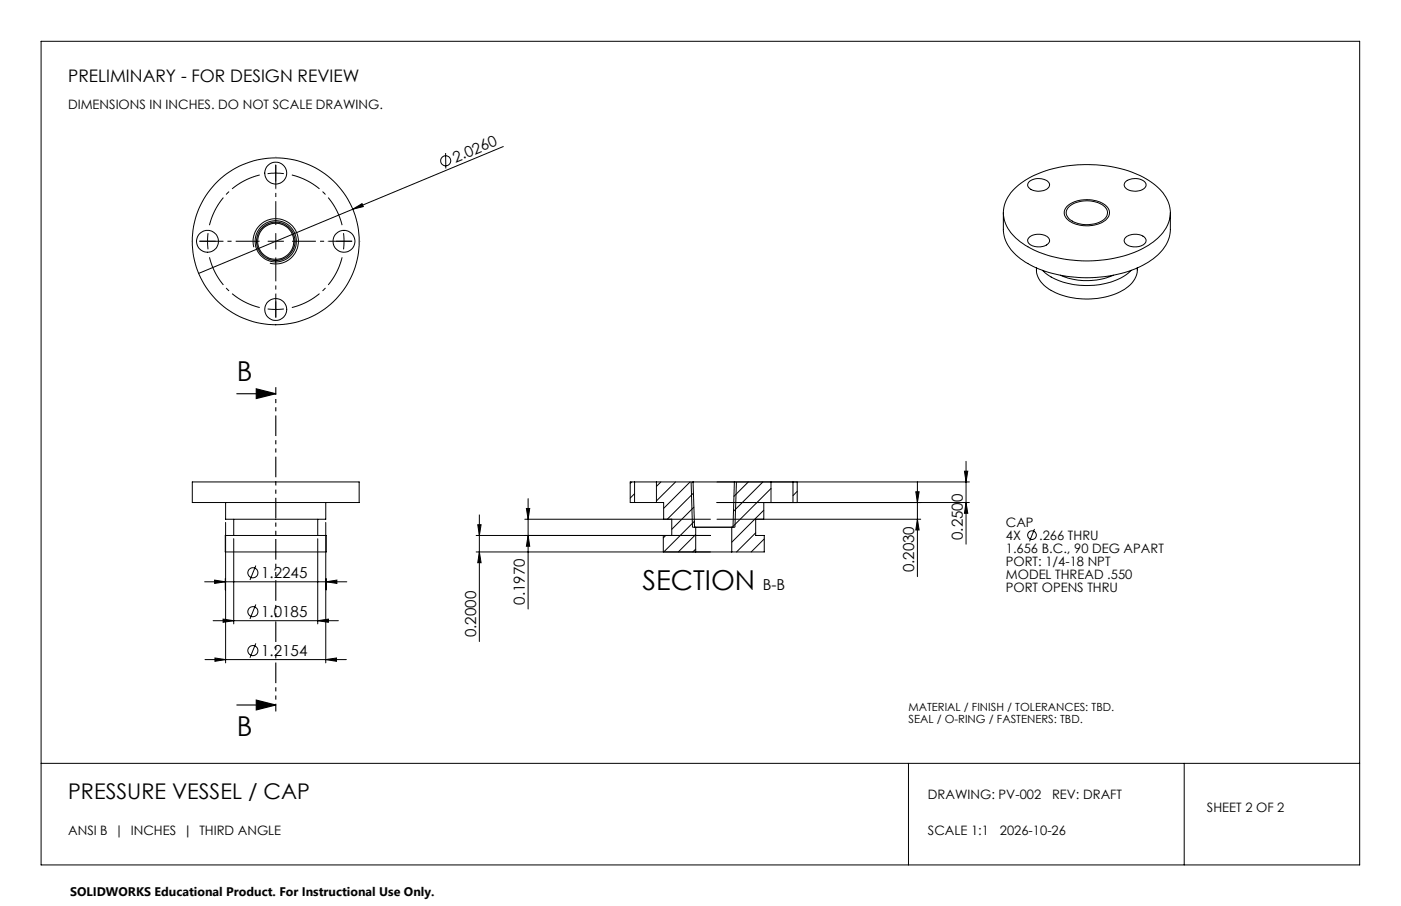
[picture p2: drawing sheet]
<svg xmlns="http://www.w3.org/2000/svg" width="432mm" height="279mm" viewBox="0 0 432 279" stroke-linecap="round" stroke-linejoin="round" font-family="sans-serif">
<g fill="none" stroke="#000" stroke-width=".31">
<path d="M12.7 12.7h406.4v254h-406.4zM82.5 53.6l2.2-.2 2.8 .2M85 50.9v5M137.3 47.2l.1 4.8M155.1 45.2l-46.4 19.3M312.6 58.3a31.7 31.7 0 0 1 21.8-7.5 33.3 33.3 0 0 1 22.4 6.9 9.7 9.7 0 0 1 1.1 14.7 28.2 28.2 0 0 1-17.8 7.8 37.8 37.8 0 0 1-24.9-5.1 11.5 11.5 0 0 1-5.9-10.5 11 11 0 0 1 3.3-6.3zM317.3 55.9a4.7 4.7 0 0 1 6.1 .6 1.98 1.98 0 0 1-2.2 2.3 3.7 3.7 0 0 1-4.5-1.7zM347 56a4.5 4.5 0 0 1 6.2 .6 2.13 2.13 0 0 1-2.4 2.3 3.6 3.6 0 0 1-4.3-1.7l.1-.7zM78.2 76.2a7 7 0 0 1 6.2-8.7 7 7 0 0 1 7.5 7.5 7 7 0 0 1-8.7 6.2M108.7 64.5l2.9-1.7 .4 .9zM108.7 64.5l-47.5 19.8M309.2 65.6v5.2a11.8 11.8 0 0 0 6 9.5 38.1 38.1 0 0 0 26.1 4.9 26.9 26.9 0 0 0 17.1-8.3 10.1 10.1 0 0 0 2.3-6.1v-5.2"/>
<path d="M317 73.4a4.7 4.7 0 0 1 6.3 .1 1.83 1.83 0 0 1-1.8 2.5l-.4 .1a3.6 3.6 0 0 1-4.3-1.7zM328.9 63.6a9.9 9.9 0 0 1 12.4 .3 2.92 2.92 0 0 1-1.4 4.6 10.1 10.1 0 0 1-11.1-1.1 2.64 2.64 0 0 1 .1-3.8zM329.4 63.9a9 9 0 0 1 11.3 .1 2.7 2.7 0 0 1-1.3 4.3 9.1 9.1 0 0 1-10.2-1.2 2.31 2.31 0 0 1 .2-3.2zM346.9 73.3a4.6 4.6 0 0 1 6.2 .4 1.98 1.98 0 0 1-2.1 2.3 3.7 3.7 0 0 1-4.5-1.7zM319.4 82.6a7.8 7.8 0 0 0 5.3 7.3 23.8 23.8 0 0 0 22.5-1.1 7 7 0 0 0 3.3-6.2M321.3 83.4a20.2 20.2 0 0 0 15.9 4.6 18.3 18.3 0 0 0 11.5-4.6M326.8 84.9a20.9 20.9 0 0 0 16.3 0M59.3 148.6h51.4v6.4h-51.4zM69.5 155v5.1h30.9v-5.1M147.7 158.8v39M162.2 156.8h1.1l-.5 3.3zM162.8 153.8v34"/>
<path d="M194.7 148.6l-.5 .5M195.6 148.6h6.7M195.6 155h6.7M195.6 152.3l-1.4 1.3M195.6 148.6v6.4M195.6 148.6h-1.4v6.4h1.4M202.3 148.6h11.3M202.3 155h2.2v5.1M202.3 148.6v6.4M203.7 148.6l-1.4 1.4M208.2 148.6l-5.9 5.9M212.7 148.6l-8.2 8.2"/>
<path d="M213 148.6l.4 14h13.1l.5-14M213.6 148.6h12.7l-.4 14M213.6 148.6l.5 14M213.7 152.1l-8 8M213.9 156.4l-6.9 6.8M221 148.6h77.8M221 155h77.8M230.6 148.6l-4.4 4.5M235.1 148.6l-9 9.1M235.4 157.3l-9.9 9.9M235.4 155v5.1M237.6 148.6h6.8v6.4h-6.8z"/>
<path d="M237.6 150.6l-11.7 11.7M245.7 151.5l-1.3 1.4M245.7 148.6v6.4M282.3 151.7h1l-.5 3.3zM282.8 148.6v29.2M297.3 145.3h1l-.6 3.3zM297.7 155l.6 3.3h-1zM297.7 142.3v25.5M63.1 179.4h43.8M66.1 178.9l3.3 .5-3.3 .5zM69.4 165.1h31.1v5.1h-31.1zM69.4 178.4v3.5"/>
<path d="M69.5 161.1v43.3M72 160.1v5M72 166.1v26.3M78.8 174.4l-1.8 4.5M97.9 160.1v5M97.9 166.1v26.3M100.4 161.1v43.3M100.5 179.4l3.3-.5v1zM100.5 178.4v3.5M146.8 170.2h72.2M146.8 165.1h72.2M147.2 161.8h1.1l-.6 3.3z"/>
<path d="M147.7 170.2l.6 3.3h-1.1zM161.7 160.1h57.3M162.8 165.1l.5 3.4h-1.1zM204.4 165.1v5.1M205.2 165.1l-.8 .8M207 160.1v5M214 160.8l-9.4 9.4M214.4 162.6h11.1v7.6h-11.1zM214.4 164.9l-5.3 5.3M214.4 169.3l-.9 .9M221 160.1h62.8M225.7 162.6l-.2 .1"/>
<path d="M232.9 164.3l-5.9 5.9M232.9 160.1v5h2.6v5.1h-10M235.5 166.2l-4 4M282.8 160.1l.5 3.3h-1zM318.8 163.1l-1.5 3.8M65.7 191.4h38.6M68.8 190.9l3.2 .5-3.2 .5zM78.8 186.4l-1.8 4.5M78.8 198.4l-1.8 4.4M97.9 191.4l3.3-.5v1zM63.2 203.4h43.6M66.3 202.9l3.2 .5-3.2 .5z"/>
<path d="M100.4 203.4l3.3-.5v1zM12.7 235.4h406.4M280 235.4v31.3M365 235.4v31.3"/>
<circle cx="85" cy="53.4" r="3.4"/>
<circle cx="137.4" cy="49.6" r="1.55"/>
<circle cx="63.9" cy="74.4" r="3.4"/>
<circle cx="85" cy="74.4" r="5.6"/>
<circle cx="85" cy="74.4" r="25.7"/>
<circle cx="85" cy="74.4" r="5.9"/>
<circle cx="85" cy="74.4" r="6.4"/>
<circle cx="106" cy="74.4" r="3.4"/>
<circle cx="85" cy="95.4" r="3.4"/>
<circle cx="78" cy="176.6" r="1.56"/>
<circle cx="318.1" cy="165" r="1.34"/>
<circle cx="78" cy="188.6" r="1.56"/>
<circle cx="78" cy="200.6" r="1.56"/>
</g>
<path d="M79 119.9l6 1.5-6 1.5zM73 121.4h12M73 217.4h12M79 215.9l6 1.5-6 1.5z" fill="none" stroke="#000" stroke-width=".35"/>
<g fill="none" stroke="#000" stroke-width=".31" stroke-dasharray="15.2 1.3 1.3 1.3" stroke-linecap="butt">
<path d="M85 48.4v-.1M59 74.4h-.1M64 74.4l.1 2.5M64 74.4l.1-2.5M64 74.4h-2.5M64 74.4h2.5M85 74.4v-2.5M85 74.4h-2.5M85 74.4v2.5M85 74.4h2.5M106 74.4l-.1-2.5M106 74.4l-.1 2.5"/>
<path d="M106 74.4h2.5M106 74.4h-2.5M111 74.4h.1M85 95.4l2.5-.1M85 95.4l-2.5-.1M85 95.4v2.5M85 95.4v-2.5M85 100.4v.1"/>
</g>
<path d="M80 54a21 21 0 0 0-15.4 15.4M64.6 79.4a21 21 0 0 0 15.4 15.4M105.4 69.4a21 21 0 0 0-15.4-15.4M90 94.8a21 21 0 0 0 15.4-15.4" fill="none" stroke="#000" stroke-width=".31" stroke-dasharray="15.2 1.3 1.3 1.3" stroke-dashoffset="5.6" stroke-linecap="butt"/>
<path d="M85 219.4v-100" fill="none" stroke="#000" stroke-width=".35" stroke-dasharray="6.3 1.3 1.3 1.3 1.3 1.3" stroke-dashoffset="4" stroke-linecap="butt"/>
<path d="M80 74.4h-18.5M85 69.4v-18.5M85 79.4v18.5M90 74.4h18.5" fill="none" stroke="#000" stroke-width=".31" stroke-dasharray="15.2 1.3 1.3 1.3" stroke-dashoffset="7.9" stroke-linecap="butt"/>
<g fill="#000">
<path d="M108.7 64.5l2.9-1.7 .4 .9z"/>
<path d="M66.1 178.9l3.3 .5-3.3 .5zM100.5 179.4l3.3-.5v1zM68.8 190.9l3.2 .5-3.2 .5zM97.9 191.4l3.3-.5v1zM66.3 202.9l3.2 .5-3.2 .5zM100.4 203.4l3.3-.5v1z"/>
<path d="M147.7 170.2l.6 3.3h-1.1zM147.2 161.8h1.1l-.6 3.3zM162.8 165.1l.5 3.4h-1.1zM162.2 156.8h1.1l-.5 3.3zM282.8 160.1l.5 3.3h-1zM282.3 151.7h1l-.5 3.3zM297.7 155l.6 3.3h-1zM297.3 145.3h1l-.6 3.3z"/>
<path d="M79 215.9l6 1.5-6 1.5zM79 119.9l6 1.5-6 1.5z"/>
</g>
<g font-size="8.5">
<text x="73" y="117.5">B</text>
<text x="198" y="181.9">SECTION</text>
<text x="73" y="227">B</text>
</g>
<text font-size="6.7" x="21" y="246.4">PRESSURE VESSEL / CAP</text>
<text font-size="5.3" x="21" y="25.4">PRELIMINARY - FOR DESIGN REVIEW</text>
<g font-size="4.7">
<text x="140.4" y="50.2" transform="rotate(-23 140.4 50.2)">2.0260</text>
<text x="296.8" y="166.5" transform="rotate(-90 296.8 166.5)">0.2500</text>
<text x="80.5" y="178.3">1.2245</text>
<text x="281.8" y="176.5" transform="rotate(-90 281.8 176.5)">0.2030</text>
<text x="235.1" y="181.9">B-B</text>
<text x="80.5" y="190.3">1.0185</text>
<text x="161.8" y="186.5" transform="rotate(-90 161.8 186.5)">0.1970</text>
<text x="146.8" y="196.5" transform="rotate(-90 146.8 196.5)">0.2000</text>
<text x="80.5" y="202.3">1.2154</text>
</g>
<g font-size="4">
<text x="21" y="33.5">DIMENSIONS IN INCHES. DO NOT SCALE DRAWING.</text>
<text x="310" y="162.5">CAP</text>
<text x="310" y="166.5">4X</text>
<text x="320.3" y="166.5">.266 THRU</text>
<text x="310" y="170.5">1.656 B.C., 90 DEG APART</text>
<text x="310" y="174.5">PORT: 1/4-18 NPT</text>
<text x="310" y="178.5">MODEL THREAD .550</text>
<text x="310" y="182.5">PORT OPENS THRU</text>
<text x="286" y="246.5">DRAWING: PV-002</text>
<text x="324.2" y="246.5">REV: DRAFT</text>
<text x="372" y="250.5">SHEET 2 OF 2</text>
<text x="21" y="257.5">ANSI B | INCHES | THIRD ANGLE</text>
<text x="286" y="257.5">SCALE 1:1</text>
<text x="308.2" y="257.5">2026-10-26</text>
</g>
<text font-size="3.8" x="21.6" y="276.3">SOLIDWORKS Educational Product. For Instructional Use Only.</text>
<g font-size="3.5">
<text x="280" y="219.2">MATERIAL / FINISH / TOLERANCES: TBD.</text>
<text x="280" y="222.8">SEAL / O-RING / FASTENERS: TBD.</text>
</g>
</svg>
